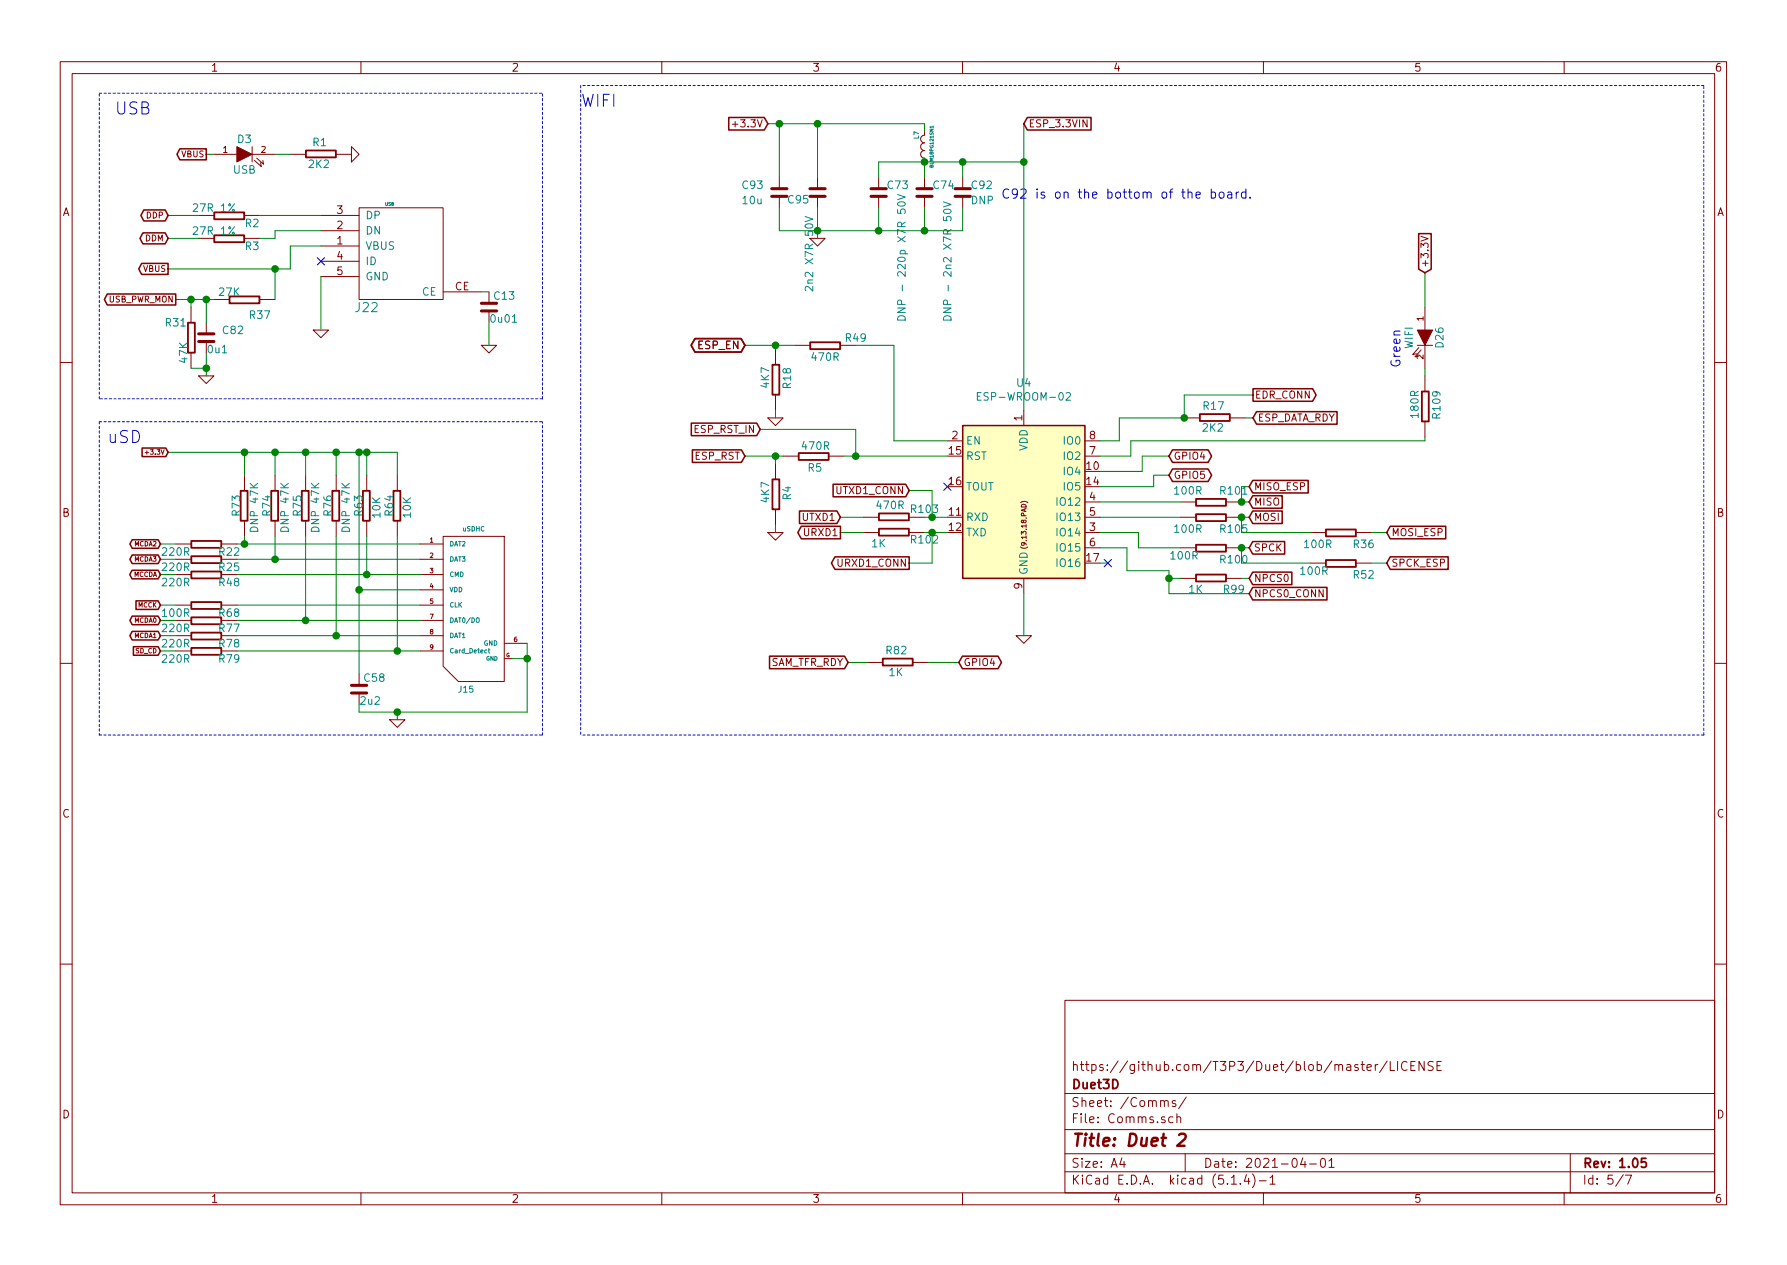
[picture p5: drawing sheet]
EESchema Schematic File Version 4
LIBS:Duet2-cache
EELAYER 30 0
EELAYER END
$Descr A4 11693 8268
encoding utf-8
Sheet 5 7
Title "Duet 2"
Date "2021-04-01"
Rev "1.05"
Comp "Duet3D"
Comment1 "https://github.com/T3P3/Duet/blob/master/LICENSE"
Comment2 ""
Comment3 ""
Comment4 ""
$EndDescr
$Comp
L DuetWifi:GND #PWR041
U 1 1
P 3200 2250
AR Path="/53B18095" Ref="#PWR041"  Part="1" 
AR Path="/50577C6A/53B18095" Ref="#PWR063"  Part="1" 
F 0 "#PWR063" H 3200 2250 30  0001 C CNN
F 1 "GND" H 3200 2180 30  0001 C CNN
F 2 "" H 3200 2250 60  0001 C CNN
F 3 "" H 3200 2250 60  0001 C CNN
	1    3200 2250
	1    0    0    -1  
$EndComp
$Comp
L DuetWifi:R_SMALL R63
U 1 1
P 2400 3300
F 0 "R63" V 2450 3300 50  0000 C CNN
F 1 "10K" V 2332 3312 50  0000 C CNN
F 2 "complib:R_0603" H 2400 3300 60  0001 C CNN
F 3 "" H 2400 3300 60  0001 C CNN
	1    2400 3300
	-1   0    0    1   
$EndComp
$Comp
L DuetWifi:R_SMALL R64
U 1 1
P 2600 3300
F 0 "R64" V 2650 3300 50  0000 C CNN
F 1 "10K" V 2532 3312 50  0000 C CNN
F 2 "complib:R_0603" H 2600 3300 60  0001 C CNN
F 3 "" H 2600 3300 60  0001 C CNN
	1    2600 3300
	-1   0    0    1   
$EndComp
$Comp
L DuetWifi:R_SMALL R73
U 1 1
P 1600 3300
F 0 "R73" V 1650 3300 50  0000 C CNN
F 1 "DNP 47K" V 1532 3312 50  0000 C CNN
F 2 "complib:R_0603" H 1600 3300 60  0001 C CNN
F 3 "" H 1600 3300 60  0001 C CNN
	1    1600 3300
	-1   0    0    1   
$EndComp
$Comp
L DuetWifi:R_SMALL R74
U 1 1
P 1800 3300
F 0 "R74" V 1850 3300 50  0000 C CNN
F 1 "DNP 47K" V 1732 3312 50  0000 C CNN
F 2 "complib:R_0603" H 1800 3300 60  0001 C CNN
F 3 "" H 1800 3300 60  0001 C CNN
	1    1800 3300
	-1   0    0    1   
$EndComp
$Comp
L DuetWifi:R_SMALL R76
U 1 1
P 2200 3300
F 0 "R76" V 2250 3300 50  0000 C CNN
F 1 "DNP 47K" V 2132 3312 50  0000 C CNN
F 2 "complib:R_0603" H 2200 3300 60  0001 C CNN
F 3 "" H 2200 3300 60  0001 C CNN
	1    2200 3300
	-1   0    0    1   
$EndComp
$Comp
L DuetWifi:R_SMALL R75
U 1 1
P 2000 3300
F 0 "R75" V 2050 3300 50  0000 C CNN
F 1 "DNP 47K" V 1932 3312 50  0000 C CNN
F 2 "complib:R_0603" H 2000 3300 60  0001 C CNN
F 3 "" H 2000 3300 60  0001 C CNN
	1    2000 3300
	-1   0    0    1   
$EndComp
$Comp
L DuetWifi:USBCONN-MicroB J22
U 1 1
P 2700 1650
AR Path="/51167B97" Ref="J22"  Part="1" 
AR Path="/50577C6A/51167B97" Ref="J22"  Part="1" 
F 0 "J22" H 2400 1300 60  0000 C CNN
F 1 "USB" H 2550 1975 20  0000 C CNN
F 2 "FE Footprints:uUSB_new" H 2700 1650 60  0001 C CNN
F 3 "" H 2700 1650 60  0001 C CNN
	1    2700 1650
	1    0    0    -1  
$EndComp
Text GLabel 1050 4250 0    30   Input ~ 0
SD_CD
Text GLabel 1050 3750 0    30   BiDi ~ 0
MCCDA
Text GLabel 1050 3950 0    30   Input ~ 0
MCCK
Text GLabel 1050 4150 0    30   BiDi ~ 0
MCDA1
Text GLabel 1050 4050 0    30   BiDi ~ 0
MCDA0
Text GLabel 1050 3650 0    30   BiDi ~ 0
MCDA3
Text GLabel 1050 3550 0    30   BiDi ~ 0
MCDA2
Text GLabel 1100 2950 0    30   Input ~ 0
+3.3V
$Comp
L DuetWifi:uSD_Socket J15
U 1 1
P 3050 4000
F 0 "J15" H 3050 3500 40  0000 C CNN
F 1 "uSDHC" H 3100 4550 30  0000 C CNN
F 2 "complib:uSD_SKT" H 3050 4000 60  0001 C CNN
F 3 "" H 3050 4000 60  0001 C CNN
	1    3050 4000
	1    0    0    -1  
$EndComp
$Comp
L DuetWifi:GND #PWR042
U 1 1
P 2300 1000
AR Path="/50F1BB8D" Ref="#PWR042"  Part="1" 
AR Path="/50577C6A/50F1BB8D" Ref="#PWR064"  Part="1" 
F 0 "#PWR064" H 2300 1000 30  0001 C CNN
F 1 "GND" H 2300 930 30  0001 C CNN
F 2 "" H 2300 1000 60  0001 C CNN
F 3 "" H 2300 1000 60  0001 C CNN
	1    2300 1000
	0    -1   -1   0   
$EndComp
Text GLabel 1350 1000 0    39   Output ~ 0
VBUS
$Comp
L DuetWifi:C_SMALL C58
U 1 1
P 2350 4500
F 0 "C58" H 2375 4575 50  0000 L CNN
F 1 "2u2" H 2350 4425 50  0000 L CNN
F 2 "complib:C_0603" H 2350 4500 60  0001 C CNN
F 3 "" H 2350 4500 60  0001 C CNN
	1    2350 4500
	1    0    0    -1  
$EndComp
Text Notes 700  2900 0    79   ~ 0
uSD
$Comp
L DuetWifi:GND #PWR043
U 1 1
P 2600 4700
AR Path="/505F7C09" Ref="#PWR043"  Part="1" 
AR Path="/50577C6A/505F7C09" Ref="#PWR065"  Part="1" 
F 0 "#PWR065" H 2600 4700 30  0001 C CNN
F 1 "GND" H 2600 4630 30  0001 C CNN
F 2 "" H 2600 4700 60  0001 C CNN
F 3 "" H 2600 4700 60  0001 C CNN
	1    2600 4700
	1    0    0    -1  
$EndComp
Text Notes 3800 700  0    79   ~ 0
WIFI
Text Notes 750  750  0    79   ~ 0
USB
$Comp
L DuetWifi:R_SMALL R1
U 1 1
P 2100 1000
F 0 "R1" V 2175 1008 50  0000 C CNN
F 1 "2K2" V 2032 1012 50  0000 C CNN
F 2 "complib:R_0603" H 2100 1000 60  0001 C CNN
F 3 "" H 2100 1000 60  0001 C CNN
	1    2100 1000
	0    -1   -1   0   
$EndComp
$Comp
L DuetWifi:LED D3
U 1 1
P 1600 1000
F 0 "D3" H 1600 1100 50  0000 C CNN
F 1 "USB" H 1600 900 50  0000 C CNN
F 2 "complib:D_0603" H 1600 1000 60  0001 C CNN
F 3 "" H 1600 1000 60  0001 C CNN
	1    1600 1000
	1    0    0    -1  
$EndComp
$Comp
L DuetWifi:R_SMALL R3
U 1 1
P 1500 1550
F 0 "R3" V 1550 1700 50  0000 C CNN
F 1 "27R 1%" V 1450 1450 50  0000 C CNN
F 2 "complib:R_0603" H 1500 1550 60  0001 C CNN
F 3 "" H 1500 1550 60  0001 C CNN
	1    1500 1550
	0    1    1    0   
$EndComp
$Comp
L DuetWifi:R_SMALL R2
U 1 1
P 1500 1400
F 0 "R2" V 1550 1550 50  0000 C CNN
F 1 "27R 1%" V 1450 1300 50  0000 C CNN
F 2 "complib:R_0603" H 1500 1400 60  0001 C CNN
F 3 "" H 1500 1400 60  0001 C CNN
	1    1500 1400
	0    1    1    0   
$EndComp
$Comp
L DuetWifi:GND #PWR044
U 1 1
P 2100 2150
AR Path="/505F6D36" Ref="#PWR044"  Part="1" 
AR Path="/50577C6A/505F6D36" Ref="#PWR066"  Part="1" 
F 0 "#PWR066" H 2100 2150 30  0001 C CNN
F 1 "GND" H 2100 2080 30  0001 C CNN
F 2 "" H 2100 2150 60  0001 C CNN
F 3 "" H 2100 2150 60  0001 C CNN
	1    2100 2150
	1    0    0    -1  
$EndComp
Text GLabel 1100 1750 0    39   Output ~ 0
VBUS
Text GLabel 1100 1550 0    39   BiDi ~ 0
DDM
Text GLabel 1100 1400 0    39   BiDi ~ 0
DDP
NoConn ~ 2100 1700
Text GLabel 4875 2975 0    47   Input ~ 0
ESP_RST
Text GLabel 8200 2725 2    47   Input ~ 0
ESP_DATA_RDY
Text GLabel 8175 3775 2    47   Input ~ 0
NPCS0
Text GLabel 8175 3375 2    47   Input ~ 0
MOSI
Text GLabel 8175 3575 2    47   Input ~ 0
SPCK
$Comp
L DuetWifi:R_SMALL R4
U 1 1
P 5075 3225
F 0 "R4" V 5150 3233 50  0000 C CNN
F 1 "4K7" V 5007 3237 50  0000 C CNN
F 2 "complib:R_0603" H 5075 3225 60  0001 C CNN
F 3 "~" H 5075 3225 60  0000 C CNN
	1    5075 3225
	1    0    0    -1  
$EndComp
$Comp
L DuetWifi:GND #PWR045
U 1 1
P 5075 3475
AR Path="/568407A1" Ref="#PWR045"  Part="1" 
AR Path="/50577C6A/568407A1" Ref="#PWR067"  Part="1" 
F 0 "#PWR067" H 5075 3475 30  0001 C CNN
F 1 "GND" H 5075 3405 30  0001 C CNN
F 2 "" H 5075 3475 60  0001 C CNN
F 3 "" H 5075 3475 60  0001 C CNN
	1    5075 3475
	1    0    0    -1  
$EndComp
Text GLabel 5500 3475 0    47   Output ~ 0
URXD1
Text GLabel 5500 3375 0    47   Input ~ 0
UTXD1
Text GLabel 5025 800  0    47   Input ~ 0
+3.3V
$Comp
L DuetWifi:R_SMALL R68
U 1 1
P 1350 3950
F 0 "R68" V 1400 4100 50  0000 C CNN
F 1 "100R" V 1400 3750 50  0000 C CNN
F 2 "complib:R_0603" H 1350 3950 60  0001 C CNN
F 3 "" H 1350 3950 60  0001 C CNN
	1    1350 3950
	0    1    1    0   
$EndComp
$Comp
L DuetWifi:R_SMALL R77
U 1 1
P 1350 4050
F 0 "R77" V 1400 4200 50  0000 C CNN
F 1 "220R" V 1400 3850 50  0000 C CNN
F 2 "complib:R_0603" H 1350 4050 60  0001 C CNN
F 3 "" H 1350 4050 60  0001 C CNN
	1    1350 4050
	0    1    1    0   
$EndComp
$Comp
L DuetWifi:R_SMALL R78
U 1 1
P 1350 4150
F 0 "R78" V 1400 4300 50  0000 C CNN
F 1 "220R" V 1400 3950 50  0000 C CNN
F 2 "complib:R_0603" H 1350 4150 60  0001 C CNN
F 3 "" H 1350 4150 60  0001 C CNN
	1    1350 4150
	0    1    1    0   
$EndComp
$Comp
L DuetWifi:R_SMALL R79
U 1 1
P 1350 4250
F 0 "R79" V 1400 4400 50  0000 C CNN
F 1 "220R" V 1400 4050 50  0000 C CNN
F 2 "complib:R_0603" H 1350 4250 60  0001 C CNN
F 3 "" H 1350 4250 60  0001 C CNN
	1    1350 4250
	0    1    1    0   
$EndComp
$Comp
L DuetWifi:R_SMALL R48
U 1 1
P 1350 3750
F 0 "R48" V 1400 3900 50  0000 C CNN
F 1 "220R" V 1400 3550 50  0000 C CNN
F 2 "complib:R_0603" H 1350 3750 60  0001 C CNN
F 3 "" H 1350 3750 60  0001 C CNN
	1    1350 3750
	0    1    1    0   
$EndComp
$Comp
L DuetWifi:R_SMALL R25
U 1 1
P 1350 3650
F 0 "R25" V 1400 3800 50  0000 C CNN
F 1 "220R" V 1400 3450 50  0000 C CNN
F 2 "complib:R_0603" H 1350 3650 60  0001 C CNN
F 3 "" H 1350 3650 60  0001 C CNN
	1    1350 3650
	0    1    1    0   
$EndComp
$Comp
L DuetWifi:R_SMALL R22
U 1 1
P 1350 3550
F 0 "R22" V 1400 3700 50  0000 C CNN
F 1 "220R" V 1400 3350 50  0000 C CNN
F 2 "complib:R_0603" H 1350 3550 60  0001 C CNN
F 3 "" H 1350 3550 60  0001 C CNN
	1    1350 3550
	0    1    1    0   
$EndComp
$Comp
L DuetWifi:C_SMALL C13
U 1 1
P 3200 2000
F 0 "C13" H 3225 2075 50  0000 L CNN
F 1 "0u01" H 3200 1925 50  0000 L CNN
F 2 "complib:C_0603" H 3200 2000 60  0001 C CNN
F 3 "" H 3200 2000 60  0001 C CNN
	1    3200 2000
	1    0    0    -1  
$EndComp
$Comp
L DuetWifi:R_SMALL R17
U 1 1
P 7950 2725
F 0 "R17" V 8025 2733 50  0000 C CNN
F 1 "2K2" V 7882 2737 50  0000 C CNN
F 2 "complib:R_0603" H 7950 2725 60  0001 C CNN
F 3 "~" H 7950 2725 60  0000 C CNN
	1    7950 2725
	0    -1   -1   0   
$EndComp
$Comp
L DuetWifi:R_SMALL R99
U 1 1
P 7925 3775
F 0 "R99" V 7850 3625 50  0000 C CNN
F 1 "1K" V 7850 3875 50  0000 C CNN
F 2 "complib:R_0603" H 7925 3775 60  0001 C CNN
F 3 "~" H 7925 3775 60  0000 C CNN
	1    7925 3775
	0    -1   -1   0   
$EndComp
$Comp
L DuetWifi:R_SMALL R102
U 1 1
P 5850 3475
F 0 "R102" V 5800 3675 50  0000 C CNN
F 1 "1K" V 5775 3375 50  0000 C CNN
F 2 "complib:R_0603" H 5850 3475 60  0001 C CNN
F 3 "~" H 5850 3475 60  0000 C CNN
	1    5850 3475
	0    1    -1   0   
$EndComp
$Comp
L DuetWifi:R_SMALL R103
U 1 1
P 5850 3375
F 0 "R103" V 5900 3575 50  0000 C CNN
F 1 "470R" V 5925 3350 50  0000 C CNN
F 2 "complib:R_0603" H 5850 3375 60  0001 C CNN
F 3 "~" H 5850 3375 60  0000 C CNN
	1    5850 3375
	0    1    -1   0   
$EndComp
Text GLabel 5950 3200 0    47   Input ~ 0
UTXD1_CONN
Text GLabel 5950 3675 0    47   Output ~ 0
URXD1_CONN
Text GLabel 8200 2575 2    47   Output ~ 0
EDR_CONN
$Comp
L DuetWifi:C_SMALL C93
U 1 1
P 5100 1250
F 0 "C93" H 4850 1300 50  0000 L CNN
F 1 "10u" H 4850 1200 50  0000 L CNN
F 2 "FE Footprints:C_0805" H 5100 1250 60  0001 C CNN
F 3 "~" H 5100 1250 60  0000 C CNN
	1    5100 1250
	1    0    0    -1  
$EndComp
Text GLabel 1150 1950 0    39   Output ~ 0
USB_PWR_MON
$Comp
L DuetWifi:R_SMALL R37
U 1 1
P 1600 1950
F 0 "R37" V 1700 2050 50  0000 C CNN
F 1 "27K" V 1550 1850 50  0000 C CNN
F 2 "complib:R_0603" H 1600 1950 60  0001 C CNN
F 3 "" H 1600 1950 60  0001 C CNN
	1    1600 1950
	0    1    1    0   
$EndComp
$Comp
L DuetWifi:R_SMALL R31
U 1 1
P 1250 2200
F 0 "R31" H 1150 2300 50  0000 C CNN
F 1 "47K" V 1200 2100 50  0000 C CNN
F 2 "complib:R_0603" H 1250 2200 60  0001 C CNN
F 3 "" H 1250 2200 60  0001 C CNN
	1    1250 2200
	1    0    0    -1  
$EndComp
$Comp
L DuetWifi:C_SMALL C82
U 1 1
P 1350 2200
F 0 "C82" H 1450 2250 50  0000 L CNN
F 1 "0u1" H 1350 2125 50  0000 L CNN
F 2 "complib:C_0603" H 1350 2200 60  0001 C CNN
F 3 "" H 1350 2200 60  0001 C CNN
	1    1350 2200
	1    0    0    -1  
$EndComp
$Comp
L DuetWifi:GND #PWR051
U 1 1
P 1350 2450
AR Path="/5706BFDA" Ref="#PWR051"  Part="1" 
AR Path="/50577C6A/5706BFDA" Ref="#PWR072"  Part="1" 
F 0 "#PWR072" H 1350 2450 30  0001 C CNN
F 1 "GND" H 1350 2380 30  0001 C CNN
F 2 "" H 1350 2450 60  0001 C CNN
F 3 "" H 1350 2450 60  0001 C CNN
	1    1350 2450
	1    0    0    -1  
$EndComp
$Comp
L DuetWifi:C_SMALL C73
U 1 1
P 5750 1250
F 0 "C73" H 5800 1300 50  0000 L CNN
F 1 "DNP - 220p X7R 50V" V 5900 400 50  0000 L CNN
F 2 "complib:C_0603" H 5750 1250 60  0001 C CNN
F 3 "~" H 5750 1250 60  0000 C CNN
	1    5750 1250
	1    0    0    -1  
$EndComp
Text GLabel 8175 3875 2    47   Input ~ 0
NPCS0_CONN
Text GLabel 7650 3100 2    47   BiDi ~ 0
GPIO5
$Comp
L DuetWifi:R_SMALL R5
U 1 1
P 5325 2975
F 0 "R5" V 5400 2983 50  0000 C CNN
F 1 "470R" V 5257 2987 50  0000 C CNN
F 2 "complib:R_0603" H 5325 2975 60  0001 C CNN
F 3 "~" H 5325 2975 60  0000 C CNN
	1    5325 2975
	0    1    1    0   
$EndComp
$Comp
L DuetWifi:R_SMALL R100
U 1 1
P 7925 3575
F 0 "R100" V 8000 3425 50  0000 C CNN
F 1 "100R" V 7975 3750 50  0000 C CNN
F 2 "complib:R_0603" H 7925 3575 60  0001 C CNN
F 3 "" H 7925 3575 60  0001 C CNN
	1    7925 3575
	0    -1   1    0   
$EndComp
$Comp
L DuetWifi:R_SMALL R101
U 1 1
P 7925 3275
F 0 "R101" V 7850 3125 50  0000 C CNN
F 1 "100R" V 7850 3425 50  0000 C CNN
F 2 "complib:R_0603" H 7925 3275 60  0001 C CNN
F 3 "" H 7925 3275 60  0001 C CNN
	1    7925 3275
	0    -1   1    0   
$EndComp
$Comp
L DuetWifi:R_SMALL R105
U 1 1
P 7925 3375
F 0 "R105" V 8000 3225 50  0000 C CNN
F 1 "100R" V 8000 3525 50  0000 C CNN
F 2 "complib:R_0603" H 7925 3375 60  0001 C CNN
F 3 "" H 7925 3375 60  0001 C CNN
	1    7925 3375
	0    -1   1    0   
$EndComp
$Comp
L DuetWifi:L_MINI L7
U 1 1
P 6050 950
F 0 "L7" H 5975 900 30  0000 C CNN
F 1 "BLM18PG121SN1" H 6050 1000 22  0000 C CNN
F 2 "Inductor_SMD:L_0603_1608Metric" H 6050 950 60  0001 C CNN
F 3 "" H 6050 950 60  0000 C CNN
	1    6050 950 
	0    1    1    0   
$EndComp
Text GLabel 9075 3475 2    47   Input ~ 0
MOSI_ESP
Text GLabel 9075 3675 2    47   Input ~ 0
SPCK_ESP
Text GLabel 6700 800  2    47   Input ~ 0
ESP_3.3VIN
$Comp
L DuetWifi:C_SMALL C92
U 1 1
P 6300 1250
F 0 "C92" H 6350 1300 50  0000 L CNN
F 1 "DNP" H 6350 1200 50  0000 L CNN
F 2 "complib:C_0603" H 6300 1250 60  0001 C CNN
F 3 "~" H 6300 1250 60  0000 C CNN
	1    6300 1250
	1    0    0    -1  
$EndComp
$Comp
L DuetWifi:C_SMALL C74
U 1 1
P 6050 1250
F 0 "C74" H 6100 1300 50  0000 L CNN
F 1 "DNP - 2n2 X7R 50V" V 6200 400 50  0000 L CNN
F 2 "complib:C_0603" H 6050 1250 60  0001 C CNN
F 3 "~" H 6050 1250 60  0000 C CNN
	1    6050 1250
	1    0    0    -1  
$EndComp
$Comp
L DuetWifi:C_SMALL C95
U 1 1
P 5350 1250
F 0 "C95" H 5400 1300 50  0000 L CNN
F 1 "2n2 X7R 50V" V 5400 1400 50  0000 L CNN
F 2 "complib:C_0603" H 5350 1250 60  0001 C CNN
F 3 "~" H 5350 1250 60  0000 C CNN
	1    5350 1250
	-1   0    0    1   
$EndComp
$Comp
L DuetWifi:GND #PWR074
U 1 1
P 5350 1550
F 0 "#PWR074" H 5350 1550 30  0001 C CNN
F 1 "GND" H 5350 1480 30  0001 C CNN
F 2 "" H 5350 1550 60  0001 C CNN
F 3 "" H 5350 1550 60  0001 C CNN
	1    5350 1550
	1    0    0    -1  
$EndComp
Wire Wire Line
	3200 1900 3150 1900
Connection ~ 1800 2950
Wire Wire Line
	1800 2950 1800 3100
Connection ~ 2200 2950
Wire Wire Line
	2200 2950 2200 3100
Connection ~ 2350 3850
Connection ~ 3450 4300
Wire Wire Line
	3450 4650 3450 4300
Wire Wire Line
	2350 4650 2600 4650
Wire Notes Line
	3550 2600 650  2600
Wire Wire Line
	2100 1600 1900 1600
Wire Wire Line
	1900 1600 1900 1750
Wire Wire Line
	1400 1000 1350 1000
Wire Notes Line
	11150 4800 3800 4800
Wire Notes Line
	11150 4800 11150 550 
Wire Notes Line
	11150 550  3800 550 
Wire Notes Line
	650  2750 3550 2750
Wire Notes Line
	650  2750 650  4800
Wire Notes Line
	650  4800 3550 4800
Wire Notes Line
	3550 4800 3550 2750
Wire Notes Line
	3800 550  3800 4800
Wire Wire Line
	1100 1400 1300 1400
Wire Wire Line
	1100 1550 1300 1550
Wire Wire Line
	1700 1400 2100 1400
Wire Wire Line
	2100 1500 1800 1500
Wire Wire Line
	1800 1500 1800 1550
Wire Wire Line
	1800 1550 1700 1550
Wire Notes Line
	3550 2600 3550 600 
Wire Notes Line
	650  2600 650  600 
Wire Wire Line
	2600 4700 2600 4650
Connection ~ 2600 4650
Wire Wire Line
	1800 1000 1900 1000
Wire Wire Line
	2350 4650 2350 4600
Wire Notes Line
	650  600  3550 600 
Wire Wire Line
	3350 4300 3450 4300
Wire Wire Line
	2350 2950 2350 3850
Wire Wire Line
	2000 2950 2000 3100
Connection ~ 2000 2950
Wire Wire Line
	1600 2950 1600 3100
Connection ~ 1600 2950
Wire Wire Line
	2100 2150 2100 1800
Wire Wire Line
	5075 3475 5075 3425
Wire Wire Line
	5750 1350 5750 1500
Wire Wire Line
	5350 1350 5350 1500
Wire Wire Line
	1050 3650 1150 3650
Wire Wire Line
	1550 3750 2400 3750
Wire Wire Line
	1050 3950 1150 3950
Wire Wire Line
	1050 4050 1150 4050
Wire Wire Line
	1050 4150 1150 4150
Wire Wire Line
	1550 3950 2750 3950
Wire Wire Line
	1550 4250 2600 4250
Wire Wire Line
	1150 3550 1050 3550
Wire Wire Line
	1550 3550 1600 3550
Wire Wire Line
	1600 3550 1600 3500
Connection ~ 1600 3550
Wire Wire Line
	2750 3850 2350 3850
Wire Wire Line
	1550 4050 2000 4050
Wire Wire Line
	2000 4050 2000 3500
Connection ~ 2000 4050
Wire Wire Line
	1550 4150 2200 4150
Wire Wire Line
	2200 4150 2200 3500
Connection ~ 2200 4150
Wire Wire Line
	1050 3750 1150 3750
Wire Wire Line
	1050 4250 1150 4250
Wire Wire Line
	1550 3650 1800 3650
Wire Wire Line
	1800 3650 1800 3500
Connection ~ 1800 3650
Wire Wire Line
	1100 2950 1600 2950
Wire Wire Line
	2400 2950 2400 3100
Connection ~ 2350 2950
Wire Wire Line
	2600 2950 2600 3100
Connection ~ 2400 2950
Wire Wire Line
	2400 3500 2400 3750
Connection ~ 2400 3750
Wire Wire Line
	2600 3500 2600 4250
Connection ~ 2600 4250
Wire Wire Line
	3200 2250 3200 2100
Wire Wire Line
	5075 3025 5075 2975
Connection ~ 5075 2975
Wire Wire Line
	8150 2725 8200 2725
Wire Wire Line
	5750 1050 5750 1150
Wire Wire Line
	8175 3775 8125 3775
Wire Wire Line
	5500 3475 5650 3475
Wire Wire Line
	5500 3375 5650 3375
Wire Wire Line
	1800 1750 1800 1950
Wire Wire Line
	1350 2300 1350 2400
Wire Wire Line
	1350 2400 1250 2400
Connection ~ 1350 2400
Wire Wire Line
	1350 1950 1350 2100
Wire Wire Line
	1150 1950 1250 1950
Wire Wire Line
	1250 2000 1250 1950
Connection ~ 1350 1950
Connection ~ 1250 1950
Wire Wire Line
	7750 2725 7750 2575
Wire Wire Line
	7750 2575 8200 2575
Connection ~ 7750 2725
Wire Wire Line
	8125 3575 8175 3575
Wire Wire Line
	8125 3275 8175 3275
Wire Wire Line
	8125 3375 8175 3375
Wire Wire Line
	9075 3475 8975 3475
Wire Wire Line
	8175 3175 8125 3175
Connection ~ 6300 1050
Wire Wire Line
	6300 1500 6300 1350
Wire Wire Line
	6050 1150 6050 1050
Connection ~ 6050 1050
Wire Wire Line
	6050 1350 6050 1500
Connection ~ 6050 1500
Wire Wire Line
	5750 1500 6050 1500
Wire Wire Line
	5750 1050 6050 1050
Wire Wire Line
	5350 800  5350 1150
Wire Wire Line
	5350 1500 5100 1500
Wire Wire Line
	5100 1500 5100 1350
Connection ~ 5350 1500
Wire Wire Line
	5100 1150 5100 800 
Wire Wire Line
	5350 800  6050 800 
$Comp
L DuetWifi:GND #PWR0102
U 1 1
P 6700 4150
F 0 "#PWR0102" H 6700 4150 30  0001 C CNN
F 1 "GND" H 6700 4080 30  0001 C CNN
F 2 "" H 6700 4150 60  0001 C CNN
F 3 "" H 6700 4150 60  0001 C CNN
	1    6700 4150
	1    0    0    -1  
$EndComp
Wire Wire Line
	1800 2950 2000 2950
Wire Wire Line
	2200 2950 2350 2950
Wire Wire Line
	2350 3850 2350 4400
Wire Wire Line
	3450 4300 3450 4200
Wire Wire Line
	2600 4650 3450 4650
Wire Wire Line
	2000 2950 2200 2950
Wire Wire Line
	1600 2950 1800 2950
Wire Wire Line
	1600 3550 2750 3550
Wire Wire Line
	2000 4050 2750 4050
Wire Wire Line
	2200 4150 2750 4150
Wire Wire Line
	1800 3650 2750 3650
Wire Wire Line
	2350 2950 2400 2950
Wire Wire Line
	2400 2950 2600 2950
Wire Wire Line
	2400 3750 2750 3750
Wire Wire Line
	2600 4250 2750 4250
Wire Wire Line
	1350 2400 1350 2450
Wire Wire Line
	1350 1950 1400 1950
Wire Wire Line
	1250 1950 1350 1950
Wire Wire Line
	6300 1050 6300 1150
Wire Wire Line
	6300 1050 6700 1050
Wire Wire Line
	6050 1050 6300 1050
Wire Wire Line
	6050 1500 6300 1500
Wire Wire Line
	6050 800  6050 850 
Wire Wire Line
	5350 1500 5350 1550
Wire Wire Line
	1100 1750 1800 1750
Text GLabel 4975 2800 0    47   Input ~ 0
ESP_RST_IN
Connection ~ 1800 1750
Wire Wire Line
	1800 1750 1900 1750
$Comp
L RF_Module:ESP-WROOM-02 U4
U 1 1
P 6700 3275
F 0 "U4" H 6700 4056 50  0000 C CNN
F 1 "ESP-WROOM-02" H 6700 3965 50  0000 C CNN
F 2 "RF_Module:ESP-WROOM-02" H 7300 2725 50  0001 C CNN
F 3 "https://www.espressif.com/sites/default/files/documentation/0c-esp-wroom-02_datasheet_en.pdf" H 6750 4775 50  0001 C CNN
F 4 "ESP-WROOM-02/U (Internal and External Antenna Versions)" H 6700 3275 50  0001 C CNN "Part Number"
	1    6700 3275
	1    0    0    -1  
$EndComp
Wire Wire Line
	7250 3675 7200 3675
Wire Wire Line
	7200 3575 7375 3575
Wire Wire Line
	7375 3575 7375 3725
Wire Wire Line
	9075 3675 8975 3675
Wire Wire Line
	7650 3875 7650 3775
Wire Wire Line
	7650 3775 7725 3775
Wire Wire Line
	7650 3875 8175 3875
Wire Wire Line
	7650 3775 7650 3725
Wire Wire Line
	7650 3725 7375 3725
Connection ~ 7650 3775
Wire Wire Line
	7450 3575 7450 3475
Wire Wire Line
	7450 3475 7200 3475
Text GLabel 8175 3175 2    47   Input ~ 0
MISO_ESP
Text GLabel 8175 3275 2    47   Input ~ 0
MISO
Wire Wire Line
	7650 3100 7550 3100
Wire Wire Line
	7550 3100 7550 3175
Wire Wire Line
	7550 3175 7200 3175
Wire Wire Line
	7200 3075 7475 3075
Wire Wire Line
	7475 3075 7475 2975
Wire Wire Line
	7475 2975 7650 2975
Wire Wire Line
	7325 2725 7325 2875
Wire Wire Line
	7325 2875 7200 2875
Wire Wire Line
	7325 2725 7750 2725
NoConn ~ 6200 3175
Wire Wire Line
	5075 2975 5125 2975
Wire Wire Line
	4875 2975 5075 2975
Wire Wire Line
	5600 2800 5600 2975
Wire Wire Line
	5600 2975 5525 2975
Wire Wire Line
	4975 2800 5600 2800
Wire Wire Line
	5600 2975 6200 2975
Connection ~ 5600 2975
Wire Wire Line
	5600 2250 5850 2250
Wire Wire Line
	5850 2250 5850 2875
Wire Wire Line
	5850 2875 6200 2875
Wire Wire Line
	6700 3875 6700 4150
Text Notes 6550 1300 0    60   ~ 0
C92 is on the bottom of the board.
Wire Wire Line
	6700 2675 6700 1050
Connection ~ 6700 1050
Wire Wire Line
	5350 1500 5750 1500
Connection ~ 5750 1500
Wire Wire Line
	6050 3375 6100 3375
Wire Wire Line
	5950 3200 6100 3200
Wire Wire Line
	6100 3200 6100 3375
Connection ~ 6100 3375
Wire Wire Line
	6100 3375 6200 3375
Wire Wire Line
	6050 3475 6100 3475
Wire Wire Line
	5950 3675 6100 3675
Wire Wire Line
	6100 3675 6100 3475
Connection ~ 6100 3475
Wire Wire Line
	6100 3475 6200 3475
$Comp
L DuetWifi:R_SMALL R82
U 1 1
P 5875 4325
F 0 "R82" V 5950 4333 50  0000 C CNN
F 1 "1K" V 5807 4337 50  0000 C CNN
F 2 "complib:R_0603" H 5875 4325 60  0001 C CNN
F 3 "~" H 5875 4325 60  0000 C CNN
	1    5875 4325
	0    -1   -1   0   
$EndComp
Text GLabel 5550 4325 0    47   Input ~ 0
SAM_TFR_RDY
Text GLabel 7650 2975 2    47   BiDi ~ 0
GPIO4
Text GLabel 6275 4325 2    47   BiDi ~ 0
GPIO4
Wire Wire Line
	6275 4325 6075 4325
Wire Wire Line
	5675 4325 5550 4325
Text GLabel 4875 2250 0    50   BiDi ~ 0
ESP_EN
Text GLabel 4875 2250 0    50   BiDi ~ 0
ESP_EN
Connection ~ 5350 800 
Wire Wire Line
	5025 800  5100 800 
Connection ~ 5100 800 
Wire Wire Line
	5100 800  5350 800 
$Comp
L DuetWifi:R_SMALL R49
U 1 1
P 5400 2250
F 0 "R49" V 5350 2450 50  0000 C CNN
F 1 "470R" V 5475 2250 50  0000 C CNN
F 2 "complib:R_0603" H 5400 2250 60  0001 C CNN
F 3 "~" H 5400 2250 60  0000 C CNN
	1    5400 2250
	0    1    1    0   
$EndComp
$Comp
L DuetWifi:R_SMALL R18
U 1 1
P 5075 2475
F 0 "R18" V 5150 2483 50  0000 C CNN
F 1 "4K7" V 5007 2487 50  0000 C CNN
F 2 "complib:R_0603" H 5075 2475 60  0001 C CNN
F 3 "~" H 5075 2475 60  0000 C CNN
	1    5075 2475
	1    0    0    -1  
$EndComp
$Comp
L DuetWifi:GND #PWR?
U 1 1
P 5075 2725
AR Path="/5FB20940" Ref="#PWR?"  Part="1" 
AR Path="/50577C6A/5FB20940" Ref="#PWR068"  Part="1" 
F 0 "#PWR068" H 5075 2725 30  0001 C CNN
F 1 "GND" H 5075 2655 30  0001 C CNN
F 2 "" H 5075 2725 60  0001 C CNN
F 3 "" H 5075 2725 60  0001 C CNN
	1    5075 2725
	1    0    0    -1  
$EndComp
Wire Wire Line
	5075 2725 5075 2675
Wire Wire Line
	5200 2250 5075 2250
Wire Wire Line
	5075 2250 5075 2275
Wire Wire Line
	5075 2250 4875 2250
Connection ~ 5075 2250
NoConn ~ 7250 3675
$Comp
L DuetWifi:R_SMALL R36
U 1 1
P 8775 3475
F 0 "R36" V 8850 3325 50  0000 C CNN
F 1 "100R" V 8850 3625 50  0000 C CNN
F 2 "complib:R_0603" H 8775 3475 60  0001 C CNN
F 3 "" H 8775 3475 60  0001 C CNN
	1    8775 3475
	0    -1   1    0   
$EndComp
Wire Wire Line
	8575 3475 8125 3475
$Comp
L DuetWifi:R_SMALL R52
U 1 1
P 8775 3675
F 0 "R52" V 8850 3525 50  0000 C CNN
F 1 "100R" V 8825 3850 50  0000 C CNN
F 2 "complib:R_0603" H 8775 3675 60  0001 C CNN
F 3 "" H 8775 3675 60  0001 C CNN
	1    8775 3675
	0    -1   1    0   
$EndComp
Wire Wire Line
	8575 3675 8125 3675
Wire Wire Line
	8125 3675 8125 3575
Connection ~ 8125 3575
Wire Wire Line
	8125 3475 8125 3375
Connection ~ 8125 3375
Wire Wire Line
	8125 3275 8125 3175
Connection ~ 8125 3275
Wire Wire Line
	7200 3275 7725 3275
Wire Wire Line
	7200 3375 7725 3375
Wire Wire Line
	7450 3575 7725 3575
$Comp
L DuetWifi:LED D?
U 1 1
P 9325 2200
AR Path="/50522538/60036F99" Ref="D?"  Part="1" 
AR Path="/50577C6A/60036F99" Ref="D26"  Part="1" 
F 0 "D26" H 9325 2300 50  0000 C CNN
F 1 "WIFI" H 9325 2100 50  0000 C CNN
F 2 "complib:D_0603" H 9325 2200 60  0001 C CNN
F 3 "" H 9325 2200 60  0001 C CNN
	1    9325 2200
	0    1    1    0   
$EndComp
Text Notes 9175 2400 1    60   ~ 0
Green
$Comp
L DuetWifi:R_SMALL R?
U 1 1
P 9325 2650
AR Path="/50522538/60036FA1" Ref="R?"  Part="1" 
AR Path="/50577C6A/60036FA1" Ref="R109"  Part="1" 
F 0 "R109" V 9400 2658 50  0000 C CNN
F 1 "180R" V 9257 2662 50  0000 C CNN
F 2 "complib:R_0603" H 9325 2650 60  0001 C CNN
F 3 "~" H 9325 2650 60  0000 C CNN
	1    9325 2650
	1    0    0    -1  
$EndComp
Wire Wire Line
	9325 2450 9325 2400
Wire Wire Line
	7200 2975 7400 2975
Wire Wire Line
	7400 2975 7400 2875
Wire Wire Line
	9325 2875 9325 2850
Wire Wire Line
	7400 2875 9325 2875
Wire Wire Line
	6700 800  6700 1050
Wire Wire Line
	9325 1775 9325 2000
Text GLabel 9325 1775 1    47   Input ~ 0
+3.3V
$EndSCHEMATC
